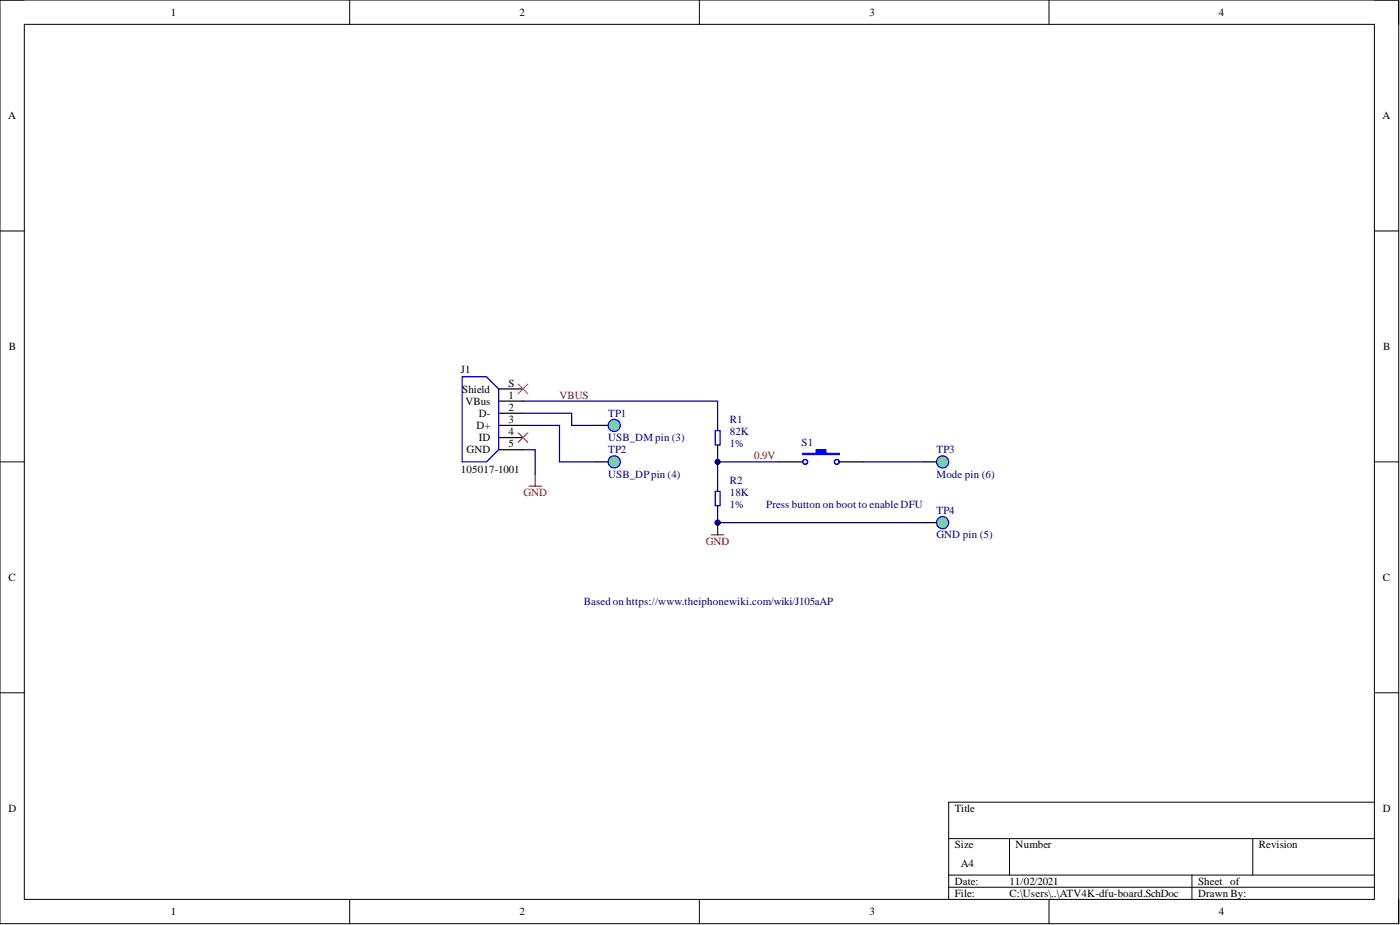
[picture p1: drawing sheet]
<svg xmlns="http://www.w3.org/2000/svg" width="292mm" height="193mm" viewBox="0 0 292 193" stroke-linecap="round" stroke-linejoin="round" font-family="sans-serif">
<g fill="none" stroke="#000" stroke-width=".21">
<path d="M0 0h291.8v192.7h-291.8zM0 0h5.1M5.1 5.1h281.7v182.5h-281.7zM73 0v5.1M145.9 0v5.1M218.9 0v5.1M286.8 0h5v5.1M0 48.2h5.1M286.8 48.2h5M0 96.4h5.1M286.8 96.4h5M0 144.5h5.1"/>
<path d="M286.8 144.5h5M197.9 175h88.9M210.6 175v7.6M261.4 175v7.6M286.8 167.3h-88.9v20.3M73 187.6v5.1M145.9 187.6v5.1M197.9 182.6h88.9M197.9 185.1h88.9M218.9 187.6v5.1M248.7 182.6v5M291.8 187.6v5.1"/>
</g>
<path d="M104 81.1h5.1M104 86.2h5.1M104 88.7h5.1M104 91.3h5.1M104 93.8h5.1M104 83.7h5.1M149.7 88.7v1M149.7 92.8v1M162.4 96.4h5.1M175.1 96.4h5.1M149.7 101.4v1M149.7 105.5v1" fill="none" stroke="#000" stroke-width=".25"/>
<path d="M96.4 78.6h5.1l2.5 2.5v12.7l-2.5 2.6h-5.1zM149.2 89.8h1v3h-1zM149.2 102.5h1v3h-1z" fill="none" stroke="#00f" stroke-width=".25"/>
<path d="M167.5 94.6h2.8v-.8h2v.8h2.8v.2h-7.6z" fill-rule="evenodd" fill="#00f"/>
<g fill="none" stroke="#00f" stroke-width=".25">
<path d="M167.5 94.6h2.8v-.8h2v.8h2.8v.2h-7.6z"/>
<circle cx="168" cy="96.4" r=".51"/>
<circle cx="174.6" cy="96.4" r=".51"/>
</g>
<circle cx="196.7" cy="96.4" r="1.27" fill="#7cd0a6"/>
<circle cx="196.7" cy="96.4" r="1.27" fill="none" stroke="#00f" stroke-width=".25"/>
<path d="M192.9 96.4h2.5" fill="none" stroke="#000" stroke-width=".25"/>
<path d="M148.5 111.6h2.5M149.7 109v2.6" fill="none" stroke="#800000" stroke-width=".25"/>
<circle cx="149.7" cy="109" r=".51" fill="#000080"/>
<circle cx="149.7" cy="109" r=".51" fill="none" stroke="#000080" stroke-width=".21"/>
<circle cx="128.2" cy="88.7" r="1.27" fill="#7cd0a6"/>
<circle cx="128.2" cy="88.7" r="1.27" fill="none" stroke="#00f" stroke-width=".25"/>
<path d="M124.3 88.7h2.6" fill="none" stroke="#000" stroke-width=".25"/>
<circle cx="128.2" cy="96.4" r="1.27" fill="#7cd0a6"/>
<circle cx="128.2" cy="96.4" r="1.27" fill="none" stroke="#00f" stroke-width=".25"/>
<path d="M124.3 96.4h2.6" fill="none" stroke="#000" stroke-width=".25"/>
<path d="M108.1 80.1l2 2.1M108.1 90.3l2 2M110.1 80.1l-2 2.1M110.1 90.3l-2 2" fill="none" stroke="#f00" stroke-width=".21"/>
<path d="M111.7 98.9v2.5M110.4 101.4h2.5" fill="none" stroke="#800000" stroke-width=".25"/>
<circle cx="196.7" cy="109" r="1.27" fill="#7cd0a6"/>
<circle cx="196.7" cy="109" r="1.27" fill="none" stroke="#00f" stroke-width=".25"/>
<path d="M192.9 109h2.5" fill="none" stroke="#000" stroke-width=".25"/>
<path d="M149.7 96.4h12.7" fill="none" stroke="#000080" stroke-width=".25"/>
<circle cx="149.7" cy="96.4" r=".51" fill="#000080"/>
<circle cx="149.7" cy="96.4" r=".51" fill="none" stroke="#000080" stroke-width=".21"/>
<path d="M109.1 86.2h10.2v2.5h5M109.1 88.7h7.6v7.7h7.6M109.1 93.8h2.6v5.1M180.2 96.4h12.7M149.7 109h43.2" fill="none" stroke="#000080" stroke-width=".25"/>
<circle cx="149.7" cy="109" r=".51" fill="#000080"/>
<circle cx="149.7" cy="109" r=".51" fill="none" stroke="#000080" stroke-width=".21"/>
<path d="M109.1 83.7h40.6v5M149.7 106.5v2.5" fill="none" stroke="#000080" stroke-width=".25"/>
<circle cx="149.7" cy="109" r=".51" fill="#000080"/>
<circle cx="149.7" cy="109" r=".51" fill="none" stroke="#000080" stroke-width=".21"/>
<path d="M149.7 93.8v7.6" fill="none" stroke="#000080" stroke-width=".25"/>
<circle cx="149.7" cy="96.4" r=".51" fill="#000080"/>
<circle cx="149.7" cy="96.4" r=".51" fill="none" stroke="#000080" stroke-width=".21"/>
<g font-size="2.3">
<text x="35.6" y="3.3">1</text>
<text x="108.4" y="3.3">2</text>
<text x="181.4" y="3.3">3</text>
<text x="254.3" y="3.3">4</text>
<text x="1.7" y="24.9">A</text>
<text x="288.4" y="24.9">A</text>
<text x="1.9" y="73">B</text>
<text x="96.2" y="77.8">J1</text>
<text x="288.6" y="73">B</text>
<text x="96.4" y="81.9">Shield</text>
<text x="106.1" y="80.6">S</text>
<text x="106.1" y="83.2">1</text>
<text x="97.1" y="84.4">VBus</text>
<text x="99.4" y="89.5">D+</text>
<text x="99.9" y="87">D-</text>
<text x="106.1" y="85.7">2</text>
<text x="106.1" y="88.2">3</text>
<text x="97.4" y="94.6">GND</text>
<text x="99.9" y="92">ID</text>
<text x="106.1" y="90.8">4</text>
<text x="106.1" y="93.3">5</text>
<text x="96.2" y="98.6">105017-1001</text>
<text x="1.8" y="121.2">C</text>
<text x="288.5" y="121.2">C</text>
<text x="1.8" y="169.4">D</text>
<text x="199.2" y="169.4">Title</text>
<text x="288.5" y="169.4">D</text>
<text x="199.2" y="177">Size</text>
<text x="211.9" y="177">Number</text>
<text x="262.7" y="177">Revision</text>
<text x="199.2" y="184.6">Date:</text>
<text x="200.5" y="180.8">A4</text>
<text x="210.6" y="184.6">11/02/2021</text>
<text x="250" y="184.6">Sheet of</text>
<text x="35.6" y="190.9">1</text>
<text x="108.4" y="190.9">2</text>
<text x="181.4" y="190.9">3</text>
<text x="199.2" y="187.1">File:</text>
<text x="210.6" y="187.1">C:\Users\..\ATV4K-dfu-board.SchDoc</text>
<text x="250" y="187.1">Drawn By:</text>
<text x="254.3" y="190.9">4</text>
</g>
<g font-size="2.3" fill="#800000">
<text x="116.7" y="83.2">VBUS</text>
<text x="157.3" y="95.8">0.9V</text>
<text x="109.2" y="103.5">GND</text>
<text x="147.3" y="113.6">GND</text>
</g>
<g font-size="2.3" fill="#000080">
<text x="126.9" y="87">TP1</text>
<text x="152.3" y="88.2">R1</text>
<text x="126.9" y="92">USB_DM pin (3)</text>
<text x="126.9" y="94.6">TP2</text>
<text x="152.3" y="93.3">1%</text>
<text x="152.3" y="90.8">82K</text>
<text x="167.2" y="93.1">S1</text>
<text x="195.4" y="94.6">TP3</text>
<text x="126.9" y="99.7">USB_DPpin (4)</text>
<text x="152.3" y="100.9">R2</text>
<text x="195.4" y="99.7">Mode pin (6)</text>
<text x="152.3" y="106">1%</text>
<text x="152.3" y="103.5">18K</text>
<text x="159.9" y="106">Press button on boot to enable DFU</text>
<text x="195.4" y="107.3">TP4</text>
<text x="195.4" y="112.3">GND pin (5)</text>
<text x="121.8" y="126.3">Based on https://www.theiphonewiki.com/wiki/J105aAP</text>
</g>
</svg>
